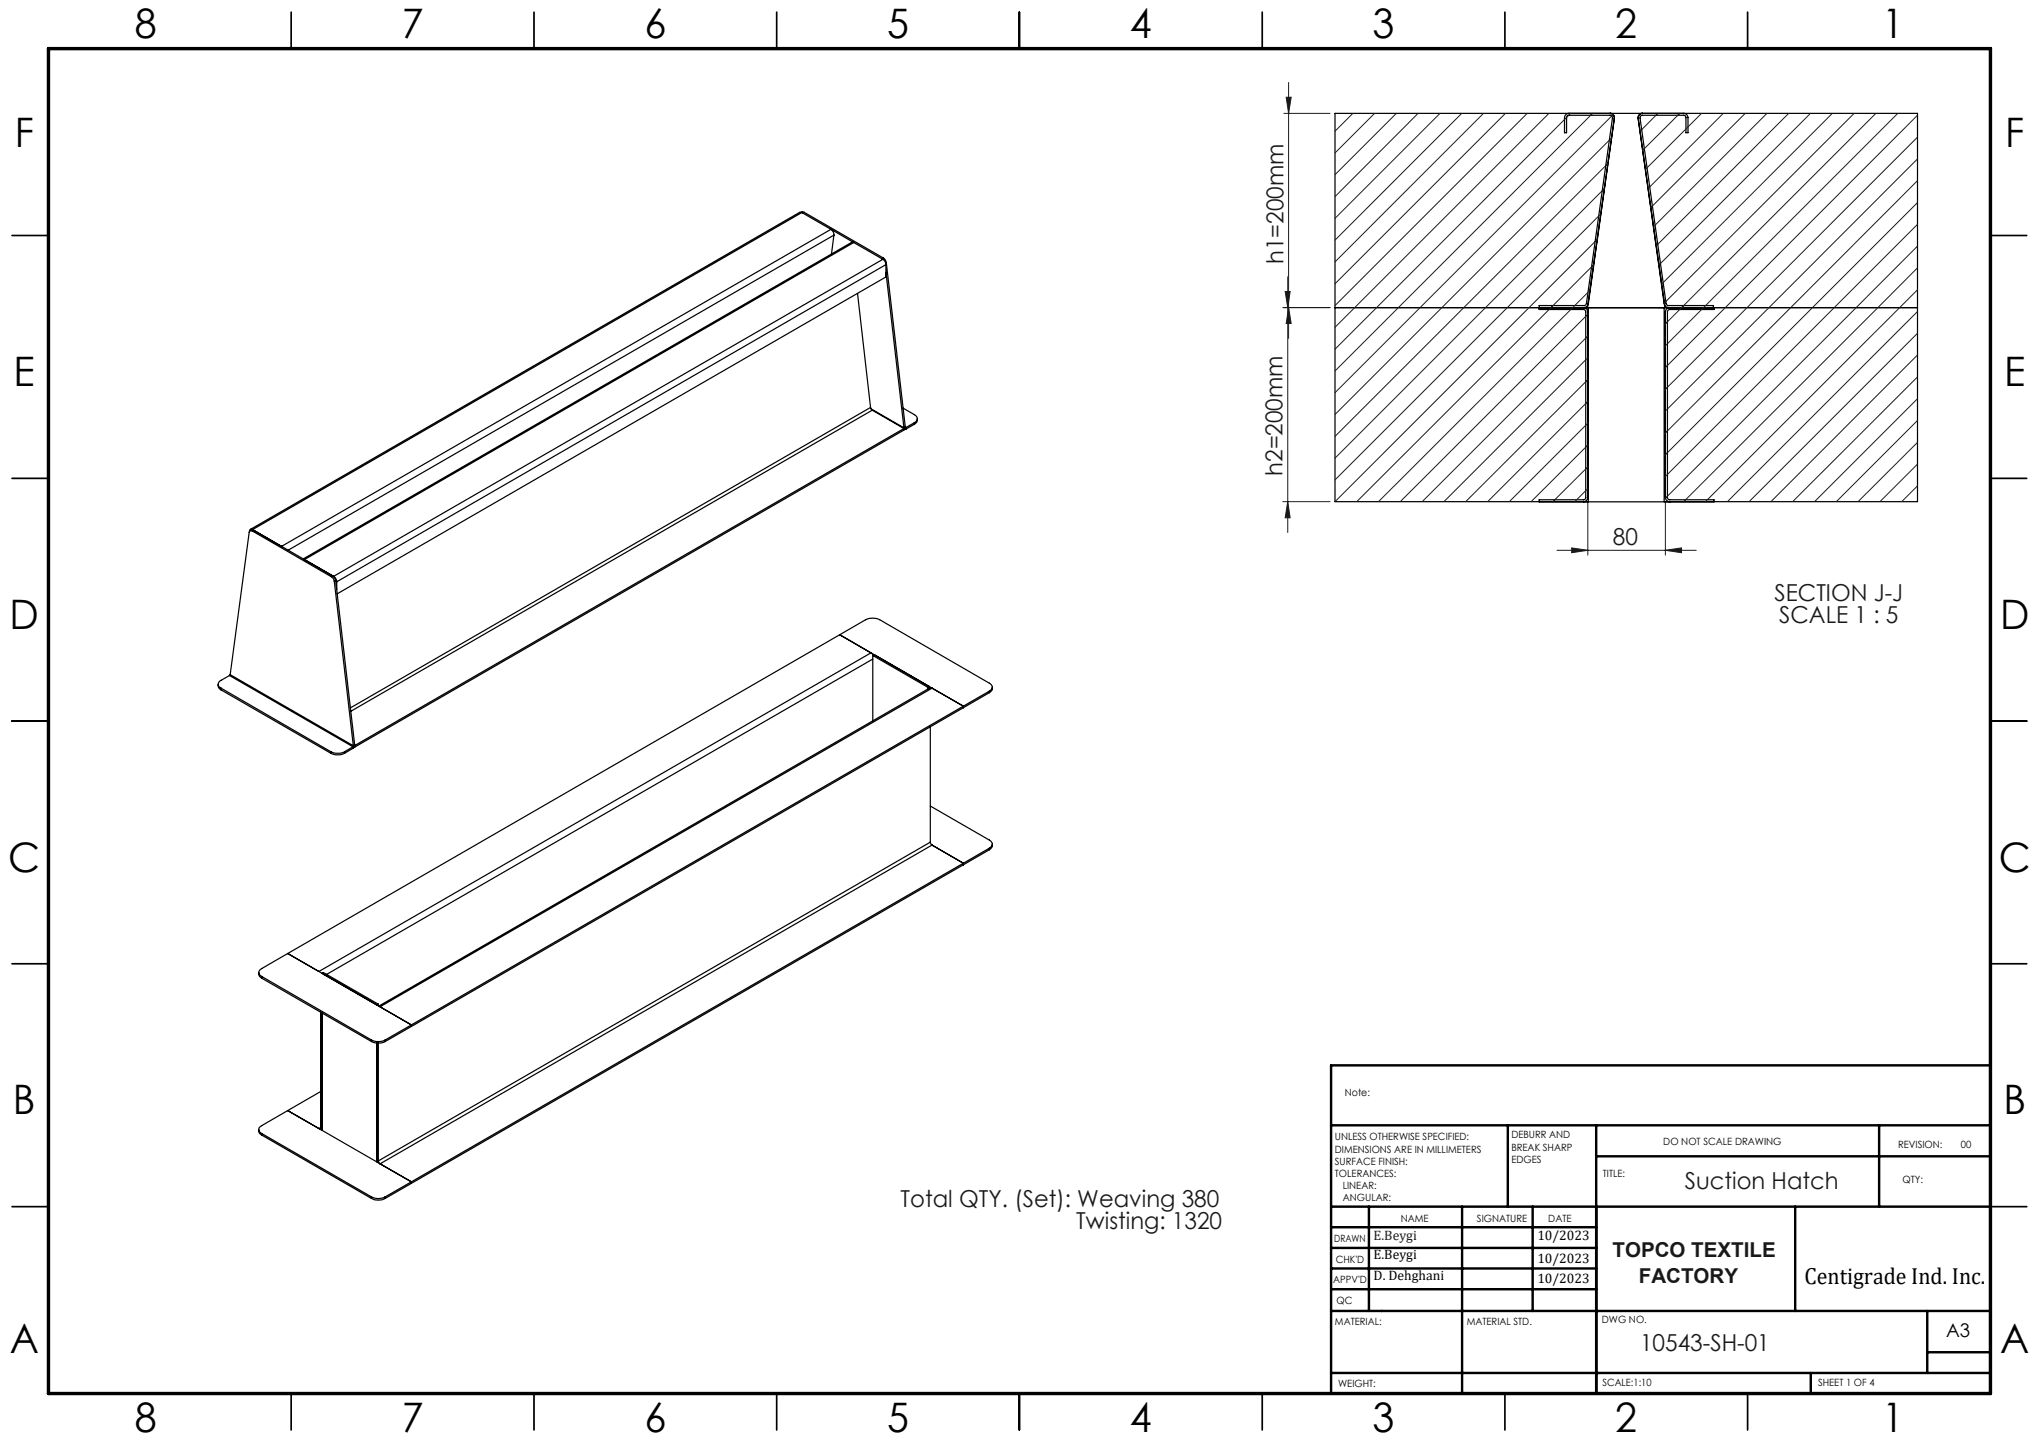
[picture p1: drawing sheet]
<svg xmlns="http://www.w3.org/2000/svg" width="420mm" height="297mm" viewBox="0 0 420 297" stroke-linecap="round" stroke-linejoin="round" font-family="sans-serif">
<g fill="none" stroke="#000" stroke-width=".35">
<path d="M60 2.5v7.5M110 2.5v7.5M160 2.5v7.5M210 2.5v7.5M260 2.5v7.5M310 2.5v7.5M360 2.5v7.5M2.5 48.5h7.5M410 48.5h7.5M2.5 98.5h7.5M410 98.5h7.5M2.5 148.5h7.5"/>
<path d="M410 148.5h7.5M2.5 198.5h7.5M410 198.5h7.5M2.5 248.5h7.5M410 248.5h7.5M60 287v7.5M110 287v7.5M160 287v7.5M210 287v7.5M260 287v7.5M310 287v7.5M360 287v7.5"/>
</g>
<g fill="none" stroke="#000" stroke-width=".5">
<path d="M410 219.4h-135.8v67.4M274.2 231.8h135.8M310.6 231.8v16.7M328.8 231.8v55.2M328.8 238.2h81.2M387.1 231.8v16.7M274.2 248.5h135.8M274.2 257h54.6M274.2 252.8h54.6M282 248.5v21.5M301.2 248.5v38.3M315.7 248.5v21.5"/>
<path d="M369.8 248.5v21.5M274.2 265.5h54.6M274.2 261.3h54.6M274.2 270h135.8M397 270v12.8M397 278.5h13M274.2 282.8h135.8M373 282.8v4.2"/>
</g>
<path d="M10 10h400v277h-400z" fill="none" stroke="#000" stroke-width=".7"/>
<g fill="none" stroke="#191924" stroke-width=".21">
<path d="M265.4 17v52.7M264.4 23.4h9.6M264.9 20h1.1l-.6 3.4zM265.3 57v52.7M264.2 63.4h9.8M264.7 60h1l-.4 3.4zM265.4 63.4l.6 3.2h-1.1zM326.1 63.4h1.6M341.7 63.4h3.1M264.2 103.3h9.8M265.3 103.3l.4 3.3h-1zM320.7 113.3h28.7"/>
<path d="M323.7 112.9l3.4 .4-3.4 .5zM327.1 103.5v10.8M343 113.3l3.4-.4v.9zM343 103.5v10.8"/>
</g>
<g fill="#191924">
<path d="M323.7 112.9l3.4 .4-3.4 .5zM343 113.3l3.4-.4v.9z"/>
<path d="M265.4 63.4l.6 3.2h-1.1zM264.9 20h1.1l-.6 3.4z"/>
<path d="M264.7 60h1l-.4 3.4zM265.3 103.3l.4 3.3h-1z"/>
</g>
<g fill="none" stroke="#000" stroke-width=".21">
<path d="M319.5 63.4l-.4 .3M327.1 64.7l-.5 .5M327.1 78.2l-.5 .4M327.1 69.2l-.5 .4M343.5 66.3l-.5 .4M343.5 79.8l-.5 .4M343.5 75.3l-.5 .4M346.4 63.4l-.4 .3M327.1 91.7l-.5 .4M327.1 82.7l-.5 .4M327.1 96.2l-.5 .4M343.5 88.8l-.5 .3"/>
<path d="M343.5 93.2l-.5 .5M320.3 102.9l-.4 .5M343.5 102.2l-.4 .4M347.2 102.9l-.4 .5"/>
</g>
<g fill="none" stroke="#000" stroke-width=".25">
<path d="M323.2 23.4a.9 .9 0 0 0-.9 .8v3.1h.4v-3.1l.4-.5h8.7l.3 .3v.3l-5.4 38.3-.3 .3h-9.4v.8h9.2l.4 .5v38.3l-.4 .4h-9.2v.5h36.1v-.5h-9.2l-.4-.4v-38.3l.4-.5h9.2v-.3M331.6 23.4a.91 .91 0 0 1 .9 1l-5.5 39M337.4 24.4l5.4 38.2a.91 .91 0 0 0 .9 .8M337.4 24.4l5.6 39M338.3 23.4a.91 .91 0 0 0-.9 1M346.8 23.4a.9 .9 0 0 1 .9 .8v3.1h-.4v-3.1l-.2-.4-8.8-.1a.49 .49 0 0 0-.5 .6l5.4 38.3 .3 .3h9.4v.5M165.1 43.7l.2-.1 .4 .1M165.2 43.8l-.5-.1-113.1 65.3M165.2 43.8l6 3.4M165.2 43.8l-113.2 65.3M165.7 43.7l16.2 9.4M165.7 43.7l-.3 .2"/>
<path d="M171.2 47.2a1.38 1.38 0 0 1 .6 1.2M171.2 47.2l-113.2 65.3M171.2 47.3l4.6 2.6M171.8 48.4l-.5 3.9M171.8 48.4l-112.4 64.9M175.9 49.9h-.5l-112.9 65.2M175.9 49.9l-113.2 65.3M175.9 49.9l6 3.5M181.9 53.4l.4 .5 .2 .6M181.9 53.4l-113.2 65.3M181.9 53.1l.5 .4 .2 .6M181.9 53.1l-.2 .2"/>
<path d="M182.5 54.5l-113.1 65.3M182.5 54.5v2.5l-113 65.3M182.5 56.1l3.7 32M182.6 54.1l3.9 33.9M182.6 54.1l-.1 .1M176.6 60.4l2.7 23.5M275 63.4h120M326.1 63.4a.9 .9 0 0 1 1 .8v38.2a.97 .97 0 0 1-1 1M327.2 62.6a.91 .91 0 0 1-1 .8M327.2 63.4v39.9h-52.2v-79.9h120v79.9h-52.2v-39.9M344 63.4a.9 .9 0 0 0-1 .8v38.2a.97 .97 0 0 0 1 1M179.3 83.9l.4 .6"/>
<path d="M179.3 83.9l-107.1 61.9M179.4 84.2l6.8 3.9M179.7 84.5l6.5 3.8M179.7 84.5l-107.5 62M186 84.1l2.3 1.3a.87 .87 0 0 1 .6 .8 .87 .87 0 0 1-.6 .9M186.2 88.1l.1 .3h.3M186.2 88.3l.1 .1M186.2 88.3l-113.1 65.3v.3M186.2 88.3v.3l-113.1 65.3M186.5 88h.1M186.5 88l-.3 .1M186.6 88v.4"/>
<path d="M188.3 87.1l-1.7 .9M188.3 87.1v.3M188.3 87.4l-1.7 1M188.9 86.3l-.1 .7-.5 .4M52 109.4a.4 .4 0 0 0-.7 .2l-3.9 29.4M52 109.4l16.2 9.4M52 109.1a.39 .39 0 0 0-.4-.1 .39 .39 0 0 0-.2 .4M52 109.1l6 3.4M52 109.1h.1M52.2 109.2l-.3-.1-.4 .2M52.2 109.2l-.2 .2M52.2 109.2l16.3 9.4"/>
<path d="M58 112.5h.1M58 112.5l.1 .1M62.7 115.2h.1M62.7 115.2l6 3.5M62.7 115.2v.1M68.2 118.8l.4 .3 .3 .7M68.5 118.6l.4 .4 .2 .6M68.5 118.6l-.3 .2M68.7 118.7a1.41 1.41 0 0 1 .7 1.1M68.7 118.7v.1M68.9 119.8l3.9 33.8M69.1 119.6l-.2 .2"/>
<path d="M69.1 119.6l4 33.9M69.2 119.7l.2 .1M69.4 119.8v1.6M327.1 103.3v.1M343 103.3v.1M47.3 139.1l-1.8 1a.85 .85 0 0 0-.6 .8 .85 .85 0 0 0 .6 .8M47.3 139.1l25.4 14.7M47.4 139l-.1 .1M47.4 139l25.4 14.6M173 130.7l5.3-3.1a3.4 3.4 0 0 1 2.9 0l22.6 13.1a.85 .85 0 0 1 .6 .8 .85 .85 0 0 1-.6 .8M173 130.7l25.4 14.7M173 130.7l-113.7 65.7"/>
<path d="M173 130.7l6.4 3.8M179.4 134.5l.4 .4M179.4 134.5l-113.7 65.6M179.8 135l11.3 6.5M179.8 135v13.5M179.8 135.7l-112.5 65M180.1 134.8l-.3 .2M44.9 140.9l.2 .8 .4 .4M45.5 141.7l22.7 13.1M45.5 141.7v.4M45.5 142.1l22.7 13M68.2 154.8a3.3 3.3 0 0 0 2.8 0"/>
<path d="M68.2 155.1a3.3 3.3 0 0 0 2.8 0M68.2 154.8v.3M71 154.8v.3M72.7 153.8l-1.7 1M72.7 153.8v.3M72.7 154.1l-1.7 1M72.8 153.6l-.1 .2M73 153.8l.1 .1M73.1 153.5l-.4 .6M73.1 153.5l-.3 .1M191.1 141.5v.5M191.1 141.5l.2-.1v.4"/>
<path d="M191.3 141.7h.2M191.6 149.7v23.8M192 141.7h-.4l-113.6 65.5M192 141.7l6.4 3.7M192 141.7l-113.7 65.7M198.4 145.4l-113.7 65.7M198.4 145.4v.4M198.4 145.8l-113.7 65.6M203.8 142.3v.4M203.8 142.3l-5.4 3.1M203.8 142.7l-5.4 3.1M204.4 141.5a.97 .97 0 0 1-.6 1.2"/>
<path d="M191.6 173.5l.4 .6M191.6 166l12.2 7a.87 .87 0 0 1 .6 .9 .87 .87 0 0 1-.6 .8M191.6 173.5l-113.7 65.6M192 174.1l-113.7 65.6M192 174.1l6.4 3.7M198.4 177.8v.3M198.4 177.8l-113.7 65.6M198.4 178.1l-113.7 65.6M203.8 174.7l-5.4 3.1M203.8 174.7v.3M203.8 175l-5.4 3.1M204.4 173.8a1.03 1.03 0 0 1-.6 1.2"/>
<path d="M59.3 196.4l-5.4 3.1a.85 .85 0 0 0-.6 .8 .85 .85 0 0 0 .6 .8M59.3 196.4l25.4 14.7M53.3 200.3a1.03 1.03 0 0 0 .6 1.2M53.9 201.1l22.6 13.1M53.9 201.1v.4M53.9 201.5l22.6 13M66 208.5v23.7M66.3 208.6v24.2M66.3 200.5l.3-.2 11.3 6.5M76.5 214.2a3.3 3.3 0 0 0 2.8 0M76.5 214.5a3.3 3.3 0 0 0 2.8 0M76.5 214.2v.3"/>
<path d="M77.6 214.8v24.5M77.9 206.8l-.3 .2M77.9 206.8v.4M77.9 214.8v24.3M79.3 214.2v.3M84.7 211.1v.3M84.7 211.1l-5.4 3.1M84.7 211.4l-5.4 3.1M53.3 232.7v.3a.87 .87 0 0 0 .6 .8M53.9 233.5v.3M53.9 233.5l22.6 13M53.9 233.8l22.6 13"/>
<path d="M59.3 228.7l25.4 14.7M65.7 232.4l.3-.2a.21 .21 0 0 1 0 .3 .21 .21 0 0 1-.3-.1zM66 232.2l.3 .2-.1 .4M66 224.8l-12.1 7a.85 .85 0 0 0-.6 .9 .85 .85 0 0 0 .6 .8M66.3 232.7v.1M77.9 239.1l.4 .6M77.9 239.1l-.3-.2 .2 .5M78.3 239.7l6.4 3.7M76.5 246.8a3 3 0 0 0 2.8 0M76.5 246.5a3 3 0 0 0 2.8 0M76.5 246.5v.3M79.3 246.5v.3"/>
<path d="M84.7 243.4v.3M84.7 243.4l-5.4 3.1M84.7 243.7l-5.4 3.1"/>
</g>
<g fill="none" stroke="#191924" stroke-width=".21">
<path d="M278.7 23.4l-3.7 3.6M283.1 23.4l-8.1 8.1M287.6 23.4l-12.6 12.6M292.1 23.4l-17.1 17.1M296.6 23.4l-21.6 21.6M301.1 23.4l-26.1 26.1M305.6 23.4l-30.6 30.5M310.1 23.4l-35.1 35.1M314.6 23.4l-39.6 39.5M319.1 23.4l-44.1 44M323.5 23.4l-48.5 48.5M327.6 23.7l.4-.3-53 53"/>
<path d="M330.4 38.9l-55.4 55.5M330.5 38.8l-.5 .5M331.2 33.6l-56.2 56.3M332 28.4l-57 57M332 23.9l.3-.3-57.3 57.3M338.2 26.7l-.4 .4M339.8 38.5l-.3 .4M341.1 23.7l.4-.3-3.7 3.7M345.6 23.7l.4-.3-7.7 7.6 .4-.4M350.5 23.4l-11.6 11.5M355 23.4l-15.5 15.4M359.5 23.4l-19.5 19.4"/>
<path d="M364 23.4l-23.4 23.3M368.4 23.4l-27.3 27.3M372.9 23.4l-31.2 31.2M377.4 23.4l-35.1 35.1M381.9 23.4l-39.1 39M386.4 23.4l-43.6 43.6M390.9 23.4l-48.1 48.1M395 23.7l-52.2 52.2M395 28.3l-52.2 52.1M395 32.7l-52.2 52.2M395 37.2l-52.2 52.2M327.5 59.8l-43.5 43.5"/>
<path d="M328.2 54.6l-48.7 48.7M328.3 54.5l-.5 .5M329 49.4l-54 53.9M329 49.3l-.5 .5M329.7 44.1l-54.7 54.7M395 41.7l-52.2 52.2M395 46.2l-52.2 52.2M395 50.7l-52.2 52.2M395 55.2l-48.2 48.1M395 59.7l-43.7 43.6M319.9 62.9l-.4 .5M327.2 64.6l-38.8 38.7"/>
<path d="M327.2 69.1l-34.3 34.2M327.2 73.6l-29.8 29.7M327.2 78.1l-25.3 25.2M343.1 62.1l-.3 .4M395 64.2l-39.2 39.1M395 68.6l-34.7 34.7M395 73.1l-30.2 30.2M395 77.6l-25.7 25.7M327.2 82.6l-20.8 20.7M327.2 87.1l-16.3 16.2M327.2 91.6l-11.8 11.7M327.2 96.1l-7.3 7.2"/>
<path d="M395 82.1l-21.2 21.2M395 86.6l-16.8 16.7M395 91.1l-12.3 12.2M395 95.6l-7.8 7.7M327.2 100.5l-2.8 2.8M395 100.1l-3.3 3.2"/>
</g>
<g font-size="8.4">
<text x="27.7" y="7.9">8</text>
<text x="82.7" y="7.9">7</text>
<text x="132.7" y="7.9">6</text>
<text x="182.7" y="7.9">5</text>
<text x="232.7" y="7.9">4</text>
<text x="282.7" y="7.9">3</text>
<text x="332.7" y="7.9">2</text>
<text x="387.7" y="7.9">1</text>
<text x="3" y="30.3">F</text>
<text x="413" y="30.3">F</text>
<text x="2.8" y="79.5">E</text>
<text x="412.8" y="79.5">E</text>
<text x="2" y="129.5">D</text>
<text x="412" y="129.5">D</text>
<text x="1.7" y="179.5">C</text>
<text x="411.7" y="179.5">C</text>
<text x="2.7" y="229.5">B</text>
<text x="412.7" y="229.5">B</text>
<text x="2" y="278.8">A</text>
<text x="412" y="278.8">A</text>
<text x="27.7" y="294.9">8</text>
<text x="82.7" y="294.9">7</text>
<text x="132.7" y="294.9">6</text>
<text x="182.7" y="294.9">5</text>
<text x="232.7" y="294.9">4</text>
<text x="282.7" y="294.9">3</text>
<text x="332.7" y="294.9">2</text>
<text x="387.7" y="294.9">1</text>
</g>
<g font-size="4.8" fill="#191924">
<text x="264.4" y="54.4" transform="rotate(-90 264.4 54.4)">h1=200mm</text>
<text x="264.2" y="98" transform="rotate(-90 264.2 98)">h2=200mm</text>
<text x="332.2" y="112.2">80</text>
<text x="365.5" y="123.9">SECTION J-J</text>
<text x="366.5" y="128.4">SCALE 1 : 5</text>
<text x="347" y="244.8">Suction Hatch</text>
<text x="185.5" y="248.6">Total QTY. (Set): Weaving 380</text>
<text x="221.7" y="253.1">Twisting: 1320</text>
<text x="337.8" y="278.2">10543-SH-01</text>
</g>
<text font-size="4.8" x="371.7" y="264.5">Centigrade Ind. Inc.</text>
<g font-size="4.2" fill="#191924">
<text x="332.2" y="258.9">TOPCO TEXTILE</text>
<text x="337.6" y="264.3">FACTORY</text>
</g>
<text font-size="3.9" x="400.9" y="275.5">A3</text>
<text font-size="2.8" fill="#191924" x="282.9" y="255.5">E.Beygi</text>
<g font-size="2.8">
<text x="316.7" y="255.5">10/2023</text>
<text x="282.9" y="259.3">E.Beygi</text>
<text x="282.9" y="263.6">D. Dehghani</text>
<text x="316.7" y="260.1">10/2023</text>
<text x="316.7" y="264.3">10/2023</text>
</g>
<g font-size="2.1">
<text x="277" y="225.8">Note:</text>
<text x="275" y="234.9">UNLESS OTHERWISE SPECIFIED:</text>
<text x="275" y="237.4">DIMENSIONS ARE IN MILLIMETERS</text>
<text x="275" y="239.9">SURFACE FINISH:</text>
<text x="311.3" y="234.5">DEBURR AND</text>
<text x="311.3" y="237">BREAK SHARP</text>
<text x="311.3" y="239.5">EDGES</text>
<text x="342.6" y="235.9">DO NOT SCALE DRAWING</text>
<text x="391" y="236.5">REVISION:</text>
<text x="403.9" y="236.5">00</text>
<text x="275" y="242.4">TOLERANCES:</text>
<text x="276.6" y="244.9">LINEAR:</text>
<text x="330.2" y="242.4">TITLE:</text>
<text x="391.9" y="243.6">QTY:</text>
<text x="276.6" y="247.4">ANGULAR:</text>
<text x="288.5" y="251.7">NAME</text>
<text x="304.2" y="251.7">SIGNATURE</text>
<text x="318.9" y="251.7">DATE</text>
<text x="274.8" y="255.8">DRAWN</text>
<text x="275.1" y="260.1">CHK'D</text>
<text x="274.6" y="264.2">APPV'D</text>
<text x="275.3" y="268.5">QC</text>
<text x="275" y="273">MATERIAL:</text>
<text x="302.1" y="273">MATERIAL STD.</text>
<text x="330" y="272.5">DWG NO.</text>
<text x="275.6" y="285.6">WEIGHT:</text>
<text x="330.1" y="285.6">SCALE:1:10</text>
<text x="374.5" y="285.6">SHEET 1 OF 4</text>
</g>
</svg>
